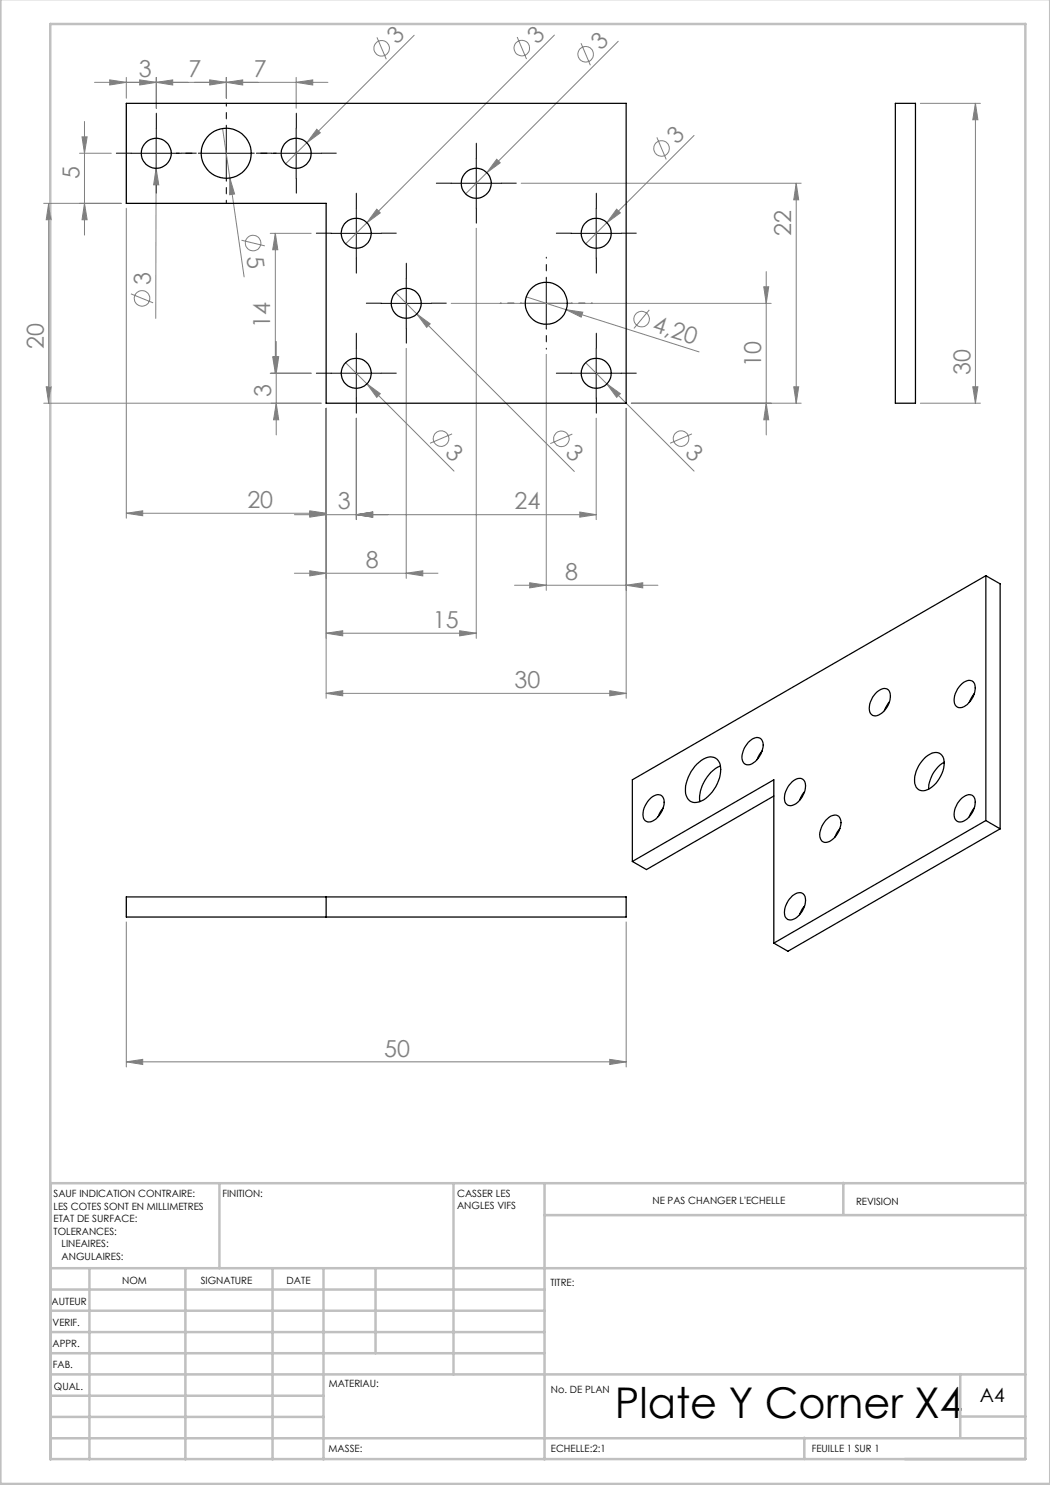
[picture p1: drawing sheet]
<svg xmlns="http://www.w3.org/2000/svg" width="210mm" height="297mm" viewBox="0 0 210 297" stroke-linecap="round" stroke-linejoin="round" font-family="sans-serif">
<g fill="none" stroke="#808080" stroke-width=".2">
<path d="M18.9 16.5h46.7M21.9 16l3.4 .5-3.4 .5zM25.3 15.5v4.1M27.9 16l3.4 .5-3.4 .5zM31.3 16.5l3.2-.5v1zM31.3 15.5v6.2M41.9 16l3.4 .5-3.4 .5zM45.3 16.5l3.2-.5v1zM45.3 15.5v4.1M59.2 16.5l3.3-.5v1zM59.2 15.5v6.2M75.4 7.5l1.9 4.3"/>
<path d="M82.8 7.1l-21.4 21.4M103.4 7.4l1.9 4.4M110.9 7l-37.5 37.6M116.2 8.6l1.9 4.4M123.6 8.3l-30.5 30.5M15.9 30.7h6.4M16.4 27.4h1l-.5 3.3zM16.9 24.3v22.7M31.2 33.7l.5 3.3h-1zM31.2 33.7v30M31.3 27.7l-.1 6M44.5 25.7l1.5 9.9"/>
<path d="M46 35.6l.9 3.2-1 .1zM46 35.6l2.8 19.8M61.4 28.5l-4.3 4.3M63.4 25.9l.7 .7-2.7 1.9zM99.3 31.9l.7 .7-2.6 1.9zM104.2 36.7h56M131.4 27.5l1.8 4.4M138.8 27.1l-17.4 17.5M159.2 36.7l.5 3.3h-1zM159.2 36.7v43.9M184.1 20.7h12M195.1 20.7l.5 3.3h-1z"/>
<path d="M195.1 20.7v59.9M8.7 40.7h15.5M9.7 40.7v39.9M9.7 40.7l.6 3.3h-1.1zM16.9 40.7l.5 3.3h-1zM25.3 41.7v61.9M26.2 58.8l4.4 1.8M48.3 48l4.7 1.2M54 46.7h8.2M55.1 46.7v27.9M55.1 46.7l.5 3.2h-1.1zM73.4 44.6l-4.3 4.2"/>
<path d="M75.4 41.8l.7 .8-2.7 2zM79.1 58.5l4.3 4.3M95.2 45.6v82.1M105.2 59.4l8 2.5M121.4 44.6l-4.3 4.2M123.3 41.8l.8 .8-2.7 2zM152.8 57.4h.9l-.5 3.3zM153.2 54.3v32.7M9.2 77.4h1.1l-.6 3.2zM54 74.6h8.2M54.5 71.4h1.1l-.5 3.2zM54.7 71.4h1l-.5 3.2z"/>
<path d="M55.2 68.3v18.7M69.1 72.5l4.3 4.3M73.4 76.8l2.7 1.9-.7 .8zM73.4 76.8l17.4 17.4M81.2 69.7v46M83.4 62.8l2.6 2-.7 .7zM83.4 62.8l31.5 31.5M90.2 60.7h64M109.3 70.9v47.2M113.2 61.9l3.4 .5-.4 1zM113.2 61.9l26.6 8.5M117.1 72.5l4.3 4.3"/>
<path d="M121.4 76.8l2.7 1.9-.8 .8zM121.4 76.8l17.4 17.4M129.9 62l-3.1 3.7M158.7 77.4h1l-.5 3.2zM194.6 77.4h1l-.5 3.2zM8.7 80.6h55.5M55.2 80.6l.5 3.4h-1zM65.2 81.7v58M71.3 83.6v20.3M90.4 86.8l-4.4 1.8M114.5 86.8l-4.4 1.9M119.2 83.6v20.3"/>
<path d="M125.2 81.7v58M126.3 80.6h33.9M138.4 86.8l-4.4 1.8M153.2 80.6l.5 3.4h-.9zM184.1 80.6h12M25.3 102.7l3.2-.5v.9zM25.3 102.7h39.9M58.9 102.9h60.3M58.9 114.6h28.7M61.9 102.2l3.3 .5-3.3 .4zM61.9 102.4l3.3 .5-3.3 .5zM61.9 114.2l3.3 .4-3.3 .6z"/>
<path d="M71.3 102.9l3.2-.5v1zM81.2 114.6l3.4-.4v1zM102.9 117h28.7M105.9 116.6l3.4 .4-3.4 .6zM116 102.4l3.2 .5-3.2 .5zM125.2 117l3.4-.4v1zM65.2 126.6l3.3-.5v1.1zM65.2 138.7l3.3-.6v1.1zM65.2 126.6h30M65.2 138.7h60M91.9 126.1l3.3 .5-3.3 .6zM122 138.1l3.2 .6-3.2 .5z"/>
<path d="M25.3 184.4v29M125.2 184.4v29M25.3 212.4l3.2-.5v1zM25.3 212.4h99.9M122 211.9l3.2 .5-3.2 .5z"/>
<circle cx="76.3" cy="9.7" r="1.55"/>
<circle cx="104.4" cy="9.6" r="1.57"/>
<circle cx="117.1" cy="10.9" r="1.55"/>
<circle cx="132.3" cy="29.7" r="1.56"/>
<circle cx="28.4" cy="59.7" r="1.56"/>
<circle cx="50.6" cy="48.6" r="1.56"/>
<circle cx="128.3" cy="63.8" r="1.55"/>
<circle cx="88.2" cy="87.7" r="1.56"/>
<circle cx="112.3" cy="87.8" r="1.56"/>
<circle cx="136.2" cy="87.7" r="1.55"/>
</g>
<g fill="none" stroke="#000" stroke-width=".2" stroke-dasharray="15.2 1.3 1.3 1.3">
<path d="M26.3 30.6h-3M31.3 25.6v-3M31.3 35.6v3M36.3 30.6h3M54.3 30.6h-3M59.3 25.6v-3M59.3 35.6v3M64.3 30.6h3M90.3 36.6h-3M95.3 31.6v-3M100.3 36.6h3M66.3 46.6h-3"/>
<path d="M71.3 41.6v-3M71.3 51.6v3M76.3 46.6h3M81.3 55.6v-3M95.3 41.6v3M114.3 46.6h-3M119.3 41.6v-3M119.3 51.6v3M124.3 46.6h3M66.3 74.6h-3M71.3 69.6v-3M71.3 79.6v3"/>
<path d="M76.3 74.6h3M76.3 60.6h-3M81.3 65.6v3M86.3 60.6h3M114.3 74.6h-3M119.3 69.6v-3M119.3 79.6v3M124.3 74.6h3"/>
</g>
<path d="M109.3 55.6v-4.2M104.3 60.6h-4.2M109.3 65.6v4.2M114.3 60.6h4.2" fill="none" stroke="#000" stroke-width=".2" stroke-dasharray="15.2 1.3 1.3 1.3" stroke-dashoffset="15"/>
<path d="M40.3 30.6h-5M45.3 25.6v-5M45.3 35.6v5M50.3 30.6h5" fill="none" stroke="#000" stroke-width=".2" stroke-dasharray="15.2 1.3 1.3 1.3" stroke-dashoffset="14.6"/>
<g fill="none" stroke="#000" stroke-width=".2">
<path d="M26.2 30.7h10M31.3 25.6v10.1M40.3 30.7h9.9M45.3 25.6v10.1M54.3 30.7h9.9M59.2 25.6v10.1M90.2 36.7h10.1M95.2 31.6v10.1M66.3 46.7h9.9M71.3 41.7v9.9M81.2 55.7v9.9M109.3 55.7v9.9"/>
<path d="M114.2 46.7h10M119.2 41.7v9.9M66.3 74.6h9.9M71.3 69.7v10M76.2 60.7h10.1M104.2 60.7h10M114.2 74.6h10M119.2 69.7v10"/>
</g>
<g fill="none" stroke="#c0c0c0" stroke-width=".5">
<path d="M.1 -.1v296.9h209.9v-296.9M10.1 4.8h195v287h-195zM43.9 236.6v17M90.7 236.6v38.3M108.9 236.6v55.3M168.7 236.6v6.3M205.1 236.6h-195v55.3M10.1 253.6h195M10.1 257.9h98.8M17.9 253.6v38.3M37.1 253.6v38.3M54.5 253.6v38.3"/>
<path d="M64.7 253.6v38.3M75.1 253.6v17M108.9 243h96.2M10.1 270.6h98.8M10.1 266.4h98.8M10.1 262.1h98.8M10.1 279.1h54.6M10.1 274.9h195M192.1 274.8v12.7M10.1 287.7h195M10.1 283.4h54.6M160.9 287.5v4.3"/>
<path d="M192.1 283.3h13"/>
</g>
<g fill="#808080">
<path d="M123.3 41.8l.8 .8-2.7 2z"/>
<path d="M75.4 41.8l.7 .8-2.7 2z"/>
<path d="M99.3 31.9l.7 .7-2.6 1.9z"/>
<path d="M63.4 25.9l.7 .7-2.7 1.9z"/>
<path d="M31.2 33.7l.5 3.3h-1z"/>
<path d="M46 35.6l.9 3.2-1 .1z"/>
<path d="M113.2 61.9l3.4 .5-.4 1z"/>
<path d="M31.3 16.5l3.2-.5v1zM21.9 16l3.4 .5-3.4 .5zM45.3 16.5l3.2-.5v1zM27.9 16l3.4 .5-3.4 .5zM59.2 16.5l3.3-.5v1zM41.9 16l3.4 .5-3.4 .5zM71.3 102.9l3.2-.5v1zM61.9 102.4l3.3 .5-3.3 .5zM91.9 126.1l3.3 .5-3.3 .6zM65.2 126.6l3.3-.5v1.1zM81.2 114.6l3.4-.4v1zM61.9 114.2l3.3 .4-3.3 .6zM116 102.4l3.2 .5-3.2 .5zM71.3 102.9l3.2-.5v1z"/>
<path d="M25.3 102.7l3.2-.5v.9zM61.9 102.2l3.3 .5-3.3 .4zM105.9 116.6l3.4 .4-3.4 .6zM125.2 117l3.4-.4v1zM65.2 138.7l3.3-.6v1.1zM122 138.1l3.2 .6-3.2 .5z"/>
<path d="M25.3 212.4l3.2-.5v1zM122 211.9l3.2 .5-3.2 .5z"/>
<path d="M54.5 71.4h1.1l-.5 3.2zM55.1 46.7l.5 3.2h-1.1zM55.2 80.6l.5 3.4h-1zM54.7 71.4h1l-.5 3.2zM194.6 77.4h1l-.5 3.2zM195.1 20.7l.5 3.3h-1z"/>
<path d="M9.7 40.7l.6 3.3h-1.1zM9.2 77.4h1.1l-.6 3.2zM16.4 27.4h1l-.5 3.3zM16.9 40.7l.5 3.3h-1zM152.8 57.4h.9l-.5 3.3zM153.2 80.6l.5 3.4h-.9zM159.2 36.7l.5 3.3h-1zM158.7 77.4h1l-.5 3.2z"/>
<path d="M121.4 76.8l1.9 2.7 .8-.8zM73.4 76.8l2 2.7 .7-.8zM83.4 62.8l1.9 2.7 .7-.7z"/>
</g>
<g fill="none" stroke="#000" stroke-width=".25">
<path d="M25.3 20.7h99.9v59.9h-60v-39.9h-39.9zM179.1 20.7h4v59.9h-4zM197.2 115.1l-70.7 40.9v16.3M197.2 115.1v49M197.2 115.1l2.8 1.7v49M175.4 138.4a1.53 1.53 0 0 1 2.4-.2 4 4 0 0 1-2.7 5 1.39 1.39 0 0 1-1.2-2l.6-1.8zM192.1 137.1a1.9 1.9 0 0 1 2.5-.8 3.3 3.3 0 0 1-.5 3.9 2.36 2.36 0 0 1-2.6 1.2 2.3 2.3 0 0 1-.2-3.1zM194.8 138.7l-.9 1.8M129.9 159.9a1.9 1.9 0 0 1 2.5-.7 3.2 3.2 0 0 1-.5 3.9 2.34 2.34 0 0 1-2.6 1.2 2.13 2.13 0 0 1-.5-2.7zM139.4 152.8a3.3 3.3 0 0 1 3.8-1.1 3.8 3.8 0 0 1 .5 4.5 7.1 7.1 0 0 1-3.9 4.2 2.01 2.01 0 0 1-2.7-2.1 7.8 7.8 0 0 1 2.3-5.5zM144.1 153.2a7.4 7.4 0 0 0-4.1 7.1M149.6 148.5a1.9 1.9 0 0 1 2.6-.7 3.2 3.2 0 0 1-.5 3.8 2.16 2.16 0 0 1-2.9 1.1 3.2 3.2 0 0 1 .6-3.8z"/>
<path d="M152.4 150.2l-1 1.7M154.8 159.2l-25.5 14.7-2.8-1.6M158.5 156.3a1.49 1.49 0 0 1 2.5 .2 4.1 4.1 0 0 1-2.8 4.6 1.39 1.39 0 0 1-1.3-1.9l.7-1.8zM160.9 158.4l-.5 .7-.5 1M177.9 140.4l-1 1.7M185.1 151.4a2.38 2.38 0 0 1 3-.6 3.3 3.3 0 0 1 .3 3.9 5.3 5.3 0 0 1-3.7 3.4 1.82 1.82 0 0 1-1.8-2.3 6.9 6.9 0 0 1 2.2-4.4zM188.8 152.4a6.5 6.5 0 0 0-3.1 5.4M192.1 159.9a1.9 1.9 0 0 1 2.5-.7 3.3 3.3 0 0 1-.5 3.9 2.36 2.36 0 0 1-2.6 1.2 2.15 2.15 0 0 1-.4-2.7l.4-.9zM25.3 179.4h99.9v4h-99.9zM65.2 179.4v4M126.5 172.3l28.3-16.3v32.6M132.6 161.6l-1 1.7"/>
<path d="M158.5 179.2a1.49 1.49 0 0 1 2.5 .1 4.1 4.1 0 0 1-2.8 4.7 1.39 1.39 0 0 1-1.3-1.9l.7-1.8zM165.2 164a1.97 1.97 0 0 1 2.5-.7 3.2 3.2 0 0 1-.5 3.8 2.34 2.34 0 0 1-2.6 1.3 2.07 2.07 0 0 1-.4-2.7zM168 165.7l-1 1.7M194.8 161.6l-.9 1.8M197.2 164.1l-42.4 24.5M197.2 164.1l2.8 1.7M200 165.8l-42.4 24.4-2.8-1.6M160.9 181.2l-.5 .7-.5 1"/>
<circle cx="31.3" cy="30.7" r="3"/>
<circle cx="45.2" cy="30.6" r="5"/>
<circle cx="59.2" cy="30.6" r="2.99"/>
<circle cx="95.2" cy="36.7" r="3"/>
<circle cx="71.3" cy="46.7" r="3"/>
<circle cx="119.2" cy="46.7" r="2.99"/>
<circle cx="71.2" cy="74.7" r="3"/>
<circle cx="81.2" cy="60.7" r="3"/>
<circle cx="109.2" cy="60.7" r="4.2"/>
<circle cx="119.2" cy="74.7" r="3"/>
</g>
<text font-size="8.5" x="123" y="283.5">Plate Y Corner X4</text>
<g font-size="4.7" fill="#808080">
<text x="79.4" y="9" transform="rotate(-45 79.4 9)">3</text>
<text x="107.4" y="9" transform="rotate(-45 107.4 9)">3</text>
<text x="120.2" y="10.2" transform="rotate(-45 120.2 10.2)">3</text>
<text x="27.8" y="15.5">3</text>
<text x="37.7" y="15.5">7</text>
<text x="50.8" y="15.5">7</text>
<text x="135.4" y="29.1" transform="rotate(-45 135.4 29.1)">3</text>
<text x="15.9" y="35.8" transform="rotate(-90 15.9 35.8)">5</text>
<text x="158.2" y="47.2" transform="rotate(-90 158.2 47.2)">22</text>
<text x="49.3" y="51.4" transform="rotate(82 49.3 51.4)">5</text>
<text x="30.1" y="57.1" transform="rotate(-90 30.1 57.1)">3</text>
<text x="54.1" y="65.7" transform="rotate(-90 54.1 65.7)">14</text>
<text x="8.8" y="69.7" transform="rotate(-90 8.8 69.7)">20</text>
<text x="130.3" y="66.2" transform="rotate(18 130.3 66.2)">4,20</text>
<text x="152.2" y="73.4" transform="rotate(-90 152.2 73.4)">10</text>
<text x="194.1" y="75" transform="rotate(-90 194.1 75)">30</text>
<text x="54.2" y="79.4" transform="rotate(-90 54.2 79.4)">3</text>
<text x="88.8" y="90.7" transform="rotate(45 88.8 90.7)">3</text>
<text x="112.9" y="90.8" transform="rotate(45 112.9 90.8)">3</text>
<text x="136.8" y="90.7" transform="rotate(45 136.8 90.7)">3</text>
<text x="49.5" y="101.6">20</text>
<text x="67.6" y="101.9">3</text>
<text x="102.9" y="101.9">24</text>
<text x="73.2" y="113.6">8</text>
<text x="113.1" y="116">8</text>
<text x="86.6" y="125.6">15</text>
<text x="102.9" y="137.6">30</text>
<text x="76.8" y="211.3">50</text>
</g>
<text font-size="3.9" x="196" y="280.4">A4</text>
<g font-size="2">
<text x="10.7" y="239.5">SAUF INDICATION CONTRAIRE:</text>
<text x="44.5" y="239.5">FINITION:</text>
<text x="91.4" y="239.4">CASSER LES</text>
<text x="10.7" y="242">LES COTES SONT EN MILLIMETRES</text>
<text x="10.7" y="244.5">ETAT DE SURFACE:</text>
<text x="91.4" y="241.9">ANGLES VIFS</text>
<text x="130.5" y="240.8">NE PAS CHANGER L'ECHELLE</text>
<text x="171.2" y="241">REVISION</text>
<text x="10.7" y="247">TOLERANCES:</text>
<text x="12.3" y="249.5">LINEAIRES:</text>
<text x="12.3" y="252">ANGULAIRES:</text>
<text x="24.4" y="256.9">NOM</text>
<text x="40.1" y="256.8">SIGNATURE</text>
<text x="57.3" y="256.8">DATE</text>
<text x="110.1" y="257.1">TITRE:</text>
<text x="10.3" y="260.9">AUTEUR</text>
<text x="10.5" y="269.3">APPR.</text>
<text x="10.5" y="265.2">VERIF.</text>
<text x="10.6" y="273.6">FAB.</text>
<text x="10.8" y="278">QUAL.</text>
<text x="65.8" y="277.4">MATERIAU:</text>
<text x="110.2" y="278.5">No. DE PLAN</text>
<text x="65.7" y="290.4">MASSE:</text>
<text x="110.2" y="290.5">ECHELLE:2:1</text>
<text x="162.4" y="290.4">FEUILLE 1 SUR 1</text>
</g>
</svg>
